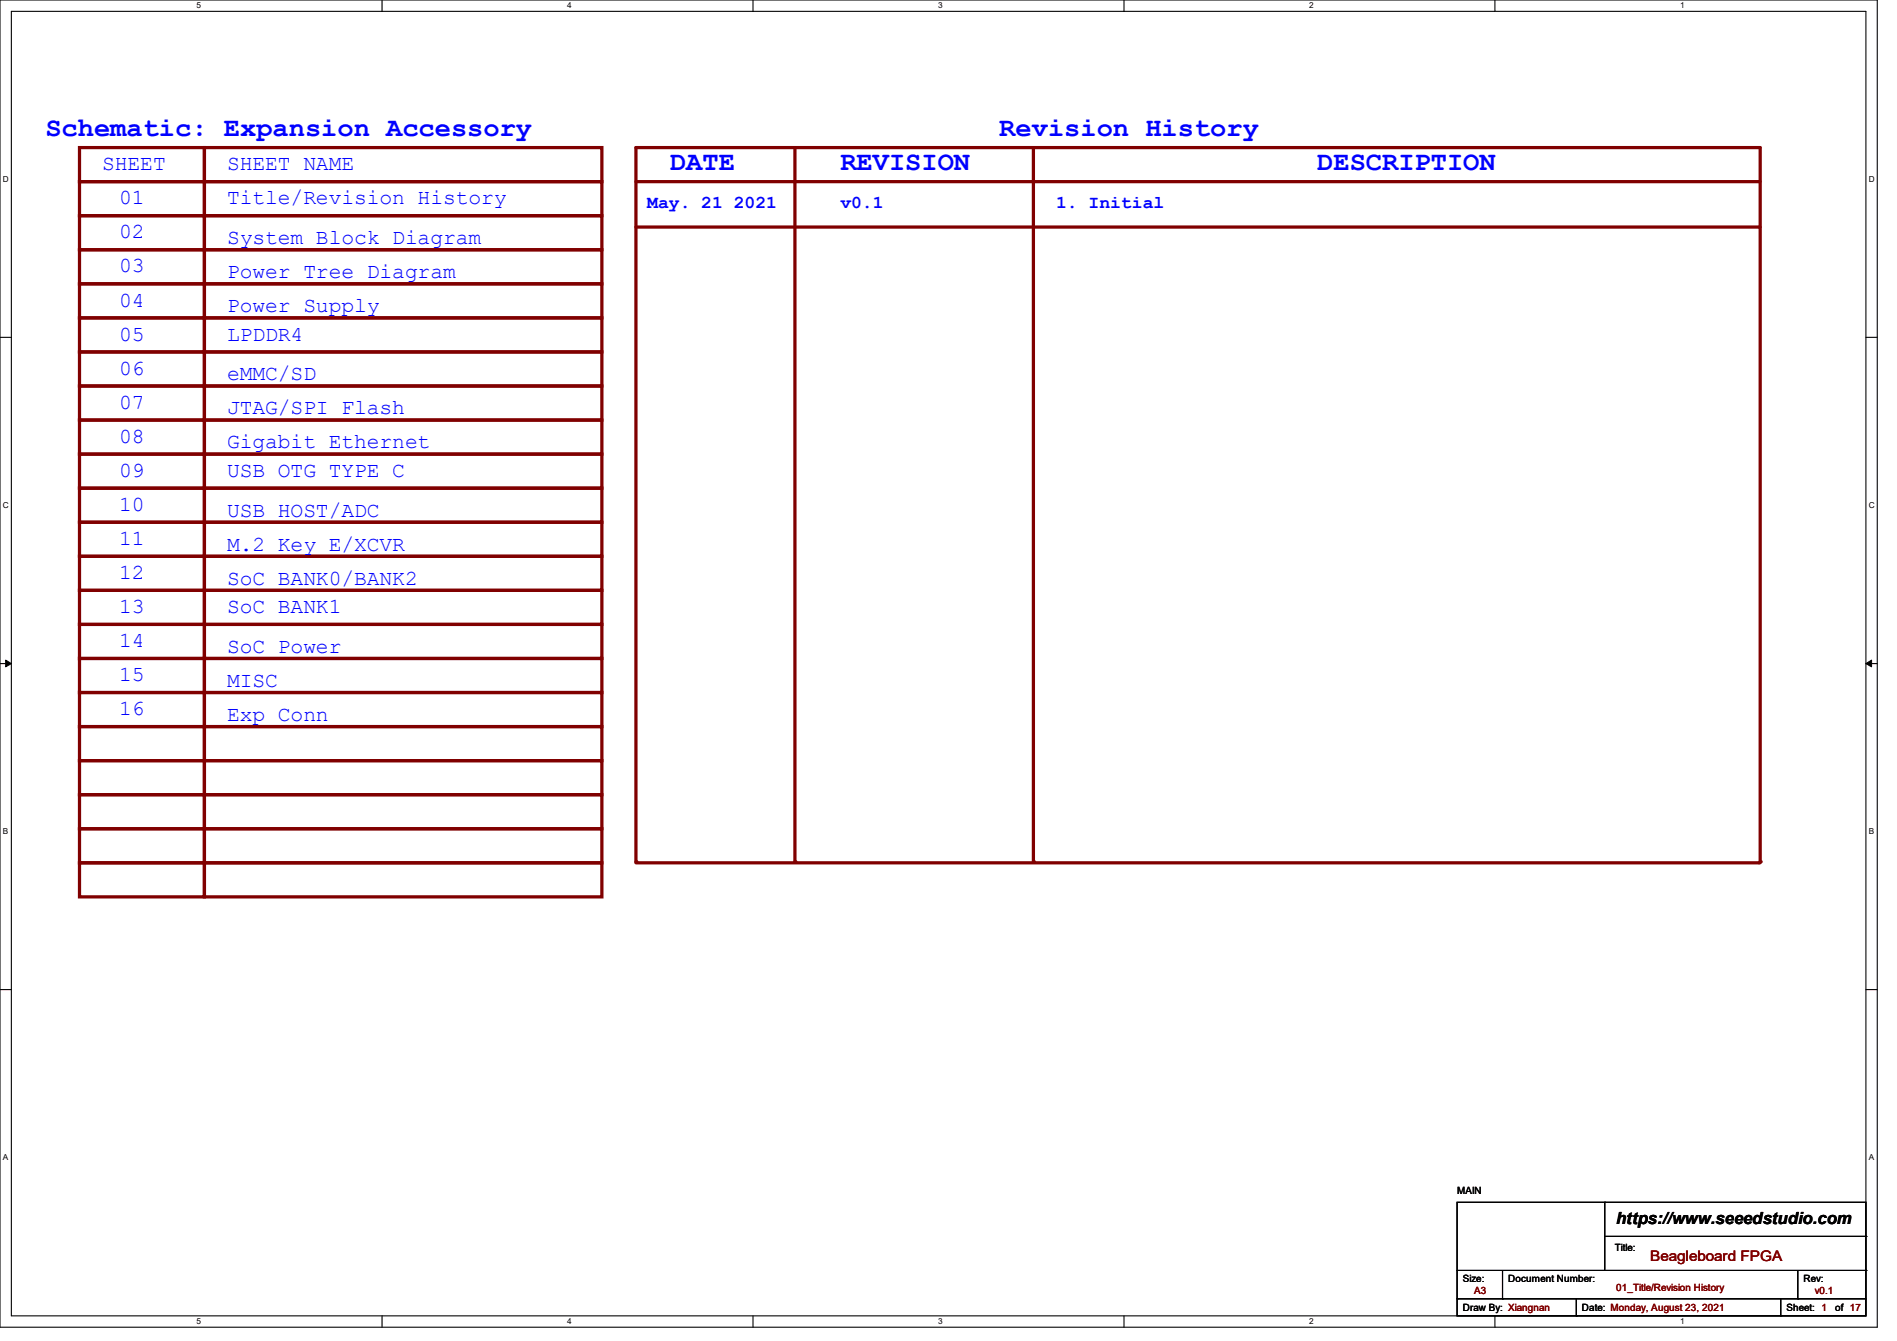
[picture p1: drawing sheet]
<svg xmlns="http://www.w3.org/2000/svg" width="297mm" height="210mm" viewBox="0 0 297 210" stroke-linecap="round" stroke-linejoin="round" font-family="sans-serif">
<path d="M0 0h293.9v207.9h-293.9zM1.8 1.8h290.3v204.3h-290.3z" fill="none" stroke="#000" stroke-width=".17"/>
<g fill="#fff">
<path d="M30.8 .2h.7v1.4h-.7z"/>
<path d="M30.8 206.2h.7v1.4h-.7z"/>
</g>
<path d="M59.8 0v1.8M59.8 206.1v1.8" fill="none" stroke="#000" stroke-width=".17"/>
<g fill="#fff">
<path d="M88.8 .2h.7v1.4h-.7z"/>
<path d="M88.8 206.2h.7v1.4h-.7z"/>
</g>
<path d="M117.9 0v1.8M117.9 206.1v1.8" fill="none" stroke="#000" stroke-width=".17"/>
<g fill="#fff">
<path d="M146.9 .2h.7v1.4h-.7z"/>
<path d="M146.9 206.2h.7v1.4h-.7z"/>
</g>
<path d="M176 0v1.8M176 206.1v1.8" fill="none" stroke="#000" stroke-width=".17"/>
<g fill="#fff">
<path d="M205 .2h.7v1.4h-.7z"/>
<path d="M205 206.2h.7v1.4h-.7z"/>
</g>
<path d="M234.1 0v1.8M234.1 206.1v1.8" fill="none" stroke="#000" stroke-width=".17"/>
<g fill="#fff">
<path d="M263.1 .2h.6v1.4h-.6z"/>
<path d="M263.1 206.2h.6v1.4h-.6z"/>
<path d="M.5 27.3h.9v1.4h-.9z"/>
<path d="M292.6 27.3h.9v1.4h-.9z"/>
<path d="M.5 78.4h.9v1.4h-.9z"/>
<path d="M292.6 78.4h.9v1.4h-.9z"/>
</g>
<path d="M0 52.8h1.8M292.1 52.8h1.8" fill="none" stroke="#000" stroke-width=".17"/>
<g fill="#fff">
<path d="M.5 129.5h.8v1.4h-.8z"/>
<path d="M292.6 129.5h.8v1.4h-.8z"/>
</g>
<path d="M0 103.9h1.8M292.1 103.9h1.8" fill="none" stroke="#000" stroke-width=".17"/>
<path d="M.9 103.4l.9 .5-.9 .5zM292.1 103.9l.9-.5v1z" fill="#000" stroke="#000" stroke-width=".16"/>
<g fill="#fff">
<path d="M.5 180.5h.8v1.4h-.8z"/>
<path d="M292.6 180.5h.8v1.4h-.8z"/>
</g>
<path d="M0 155h1.8M292.1 155h1.8" fill="none" stroke="#000" stroke-width=".17"/>
<path d="M99.6 23.1h175.8" fill="none" stroke="#800000" stroke-width=".51"/>
<circle cx="275.4" cy="23.1" r=".25" fill="#800000"/>
<path d="M99.6 28.4h175.8" fill="none" stroke="#800000" stroke-width=".51"/>
<circle cx="275.4" cy="28.4" r=".25" fill="#800000"/>
<path d="M99.6 35.6h175.8" fill="none" stroke="#800000" stroke-width=".51"/>
<circle cx="275.4" cy="35.6" r=".25" fill="#800000"/>
<path d="M99.6 23.1v111.9" fill="none" stroke="#800000" stroke-width=".51"/>
<circle cx="99.6" cy="135" r=".25" fill="#800000"/>
<path d="M124.5 23.1v111.9" fill="none" stroke="#800000" stroke-width=".51"/>
<circle cx="124.5" cy="135" r=".25" fill="#800000"/>
<path d="M161.8 23.1v111.9" fill="none" stroke="#800000" stroke-width=".51"/>
<circle cx="161.8" cy="135" r=".25" fill="#800000"/>
<path d="M275.6 23.1v111.9" fill="none" stroke="#800000" stroke-width=".51"/>
<circle cx="275.6" cy="135" r=".25" fill="#800000"/>
<g fill="none" stroke="#800000" stroke-width=".51">
<path d="M12.4 23.1h19.6v5.3h-19.6zM12.4 28.4h19.6v5.4h-19.6zM12.4 33.8h19.6v5.3h-19.6zM12.4 39.1h19.6v5.3h-19.6zM32 23.1h62.2v5.3h-62.2zM32 28.4h62.2v5.4h-62.2zM32 33.8h62.2v5.3h-62.2zM32 39.1h62.2v5.3h-62.2zM12.4 44.4h19.6v5.4h-19.6zM12.4 49.8h19.6v5.3h-19.6zM12.4 55.1h19.6v5.4h-19.6zM32 44.4h62.2v5.4h-62.2z"/>
<path d="M32 49.8h62.2v5.3h-62.2zM32 55.1h62.2v5.4h-62.2zM12.4 71.1h19.6v5.4h-19.6zM12.4 60.5h19.6v5.3h-19.6zM12.4 65.8h19.6v5.3h-19.6zM12.4 76.5h19.6v5.3h-19.6zM32 71.1h62.2v5.4h-62.2zM32 60.5h62.2v5.3h-62.2zM32 65.8h62.2v5.3h-62.2zM32 76.5h62.2v5.3h-62.2zM12.4 81.8h19.6v5.3h-19.6zM12.4 97.8h19.6v5.3h-19.6z"/>
<path d="M12.4 87.1h19.6v5.4h-19.6zM12.4 92.5h19.6v5.3h-19.6zM32 97.8h62.2v5.3h-62.2zM32 87.1h62.2v5.4h-62.2zM32 92.5h62.2v5.3h-62.2zM32 81.8h62.2v5.3h-62.2zM12.4 108.5h19.6v5.3h-19.6zM12.4 113.8h19.6v5.3h-19.6zM12.4 103.1h19.6v5.4h-19.6zM12.4 119.1h19.6v5.4h-19.6zM32 113.8h62.2v5.3h-62.2zM32 103.1h62.2v5.4h-62.2z"/>
<path d="M32 119.1h62.2v5.4h-62.2zM32 108.5h62.2v5.3h-62.2zM12.4 124.5h19.6v5.3h-19.6zM12.4 129.8h19.6v5.3h-19.6zM12.4 135.1h19.6v5.4h-19.6zM32 124.5h62.2v5.3h-62.2zM32 129.8h62.2v5.3h-62.2zM32 135.1h62.2v5.4h-62.2zM99.6 135.1h175.8"/>
</g>
<circle cx="275.4" cy="135.1" r=".25" fill="#800000"/>
<g fill="none" stroke="#000" stroke-width=".17">
<path d="M228.1 188.3h64v17.8h-64zM228.1 199h64M235.2 199v4.4M251.2 188.3h.1M251.2 188.3v10.7M251.2 193.6h40.9M281.5 199v4.4M292.1 199h.1M292.1 193.6h.1M228.1 203.4h.1M228.1 203.4h64M235.2 203.4h.1"/>
<path d="M246.8 206.1h.1M246.8 203.4v2.7M278.8 206.1h.1M278.8 203.4v2.7M281.5 203.4h.1"/>
</g>
<g font-size="4.2" fill="#00f">
<text x="7.1" y="21.3">Schematic: Expansion Accessory</text>
<text x="156.5" y="21.3">Revision History</text>
<text x="104.9" y="26.7">DATE</text>
<text x="131.6" y="26.7">REVISION</text>
<text x="206.2" y="26.7">DESCRIPTION</text>
</g>
<g font-size="3.3" fill="#00f">
<text x="16" y="26.7">SHEET</text>
<text x="35.6" y="26.7">SHEET NAME</text>
<text x="18.7" y="32">01</text>
<text x="35.6" y="32">Title/Revision History</text>
<text x="18.7" y="37.3">02</text>
<text x="35.6" y="38.2">System Block Diagram</text>
<text x="18.7" y="42.7">03</text>
<text x="35.6" y="43.6">Power Tree Diagram</text>
<text x="18.7" y="53.3">05</text>
<text x="18.7" y="48">04</text>
<text x="35.6" y="48.9">Power Supply</text>
<text x="35.6" y="53.3">LPDDR4</text>
<text x="18.7" y="58.7">06</text>
<text x="35.6" y="59.6">eMMC/SD</text>
<text x="18.7" y="64">07</text>
<text x="35.6" y="64.9">JTAG/SPI Flash</text>
<text x="18.7" y="69.3">08</text>
<text x="35.6" y="70.2">Gigabit Ethernet</text>
<text x="18.7" y="74.7">09</text>
<text x="35.6" y="74.7">USB OTG TYPE C</text>
<text x="18.7" y="80">10</text>
<text x="35.6" y="80.9">USB HOST/ADC</text>
<text x="18.7" y="85.3">11</text>
<text x="35.6" y="86.2">M.2 Key E/XCVR</text>
<text x="18.7" y="90.7">12</text>
<text x="35.6" y="91.6">SoC BANK0/BANK2</text>
<text x="18.7" y="101.3">14</text>
<text x="18.7" y="96">13</text>
<text x="35.6" y="96">SoC BANK1</text>
<text x="18.7" y="106.7">15</text>
<text x="35.6" y="102.2">SoC Power</text>
<text x="35.6" y="107.6">MISC</text>
<text x="18.7" y="112">16</text>
<text x="35.6" y="112.9">Exp Conn</text>
</g>
<g font-size="2.8" fill="#00f">
<text x="101.3" y="32.6">May. 21 2021</text>
<text x="131.6" y="32.6">v0.1</text>
<text x="165.4" y="32.6">1. Initial</text>
</g>
<text font-size="2.6" x="253" y="191.8">https://www.seeedstudio.com</text>
<text font-size="2.3" fill="#800000" x="258.4" y="197.5">Beagleboard FPGA</text>
<g font-size="1.6">
<text x="228.1" y="187.1">MAIN</text>
<text x="252.8" y="196">Title:</text>
<text x="229" y="200.7">Size:</text>
<text x="236.1" y="200.7">Document Number:</text>
<text x="282.4" y="200.7">Rev:</text>
<text x="229" y="205.4">Draw By: Xiangnan</text>
<text x="247.7" y="205.4">Date: Monday, August 23, 2021</text>
<text x="279.7" y="205.4">Sheet: 1</text>
<text x="287.3" y="205.4">of 17</text>
</g>
<g font-size="1.6" fill="#800000">
<text x="230.8" y="202.7">A3</text>
<text x="253" y="202.2">01_Title/Revision History</text>
<text x="284.1" y="202.7">v0.1</text>
</g>
<g font-size="1.3">
<text x="30.8" y="1.3">5</text>
<text x="88.8" y="1.3">4</text>
<text x="146.9" y="1.3">3</text>
<text x="205" y="1.3">2</text>
<text x="263.1" y="1.3">1</text>
<text x=".5" y="28.4">D</text>
<text x="292.6" y="28.4">D</text>
<text x=".5" y="79.5">C</text>
<text x="292.6" y="79.5">C</text>
<text x=".5" y="130.6">B</text>
<text x="292.6" y="130.6">B</text>
<text x=".5" y="181.7">A</text>
<text x="292.6" y="181.7">A</text>
<text x="30.8" y="207.4">5</text>
<text x="88.8" y="207.4">4</text>
<text x="146.9" y="207.4">3</text>
<text x="205" y="207.4">2</text>
<text x="263.1" y="207.4">1</text>
</g>
</svg>
